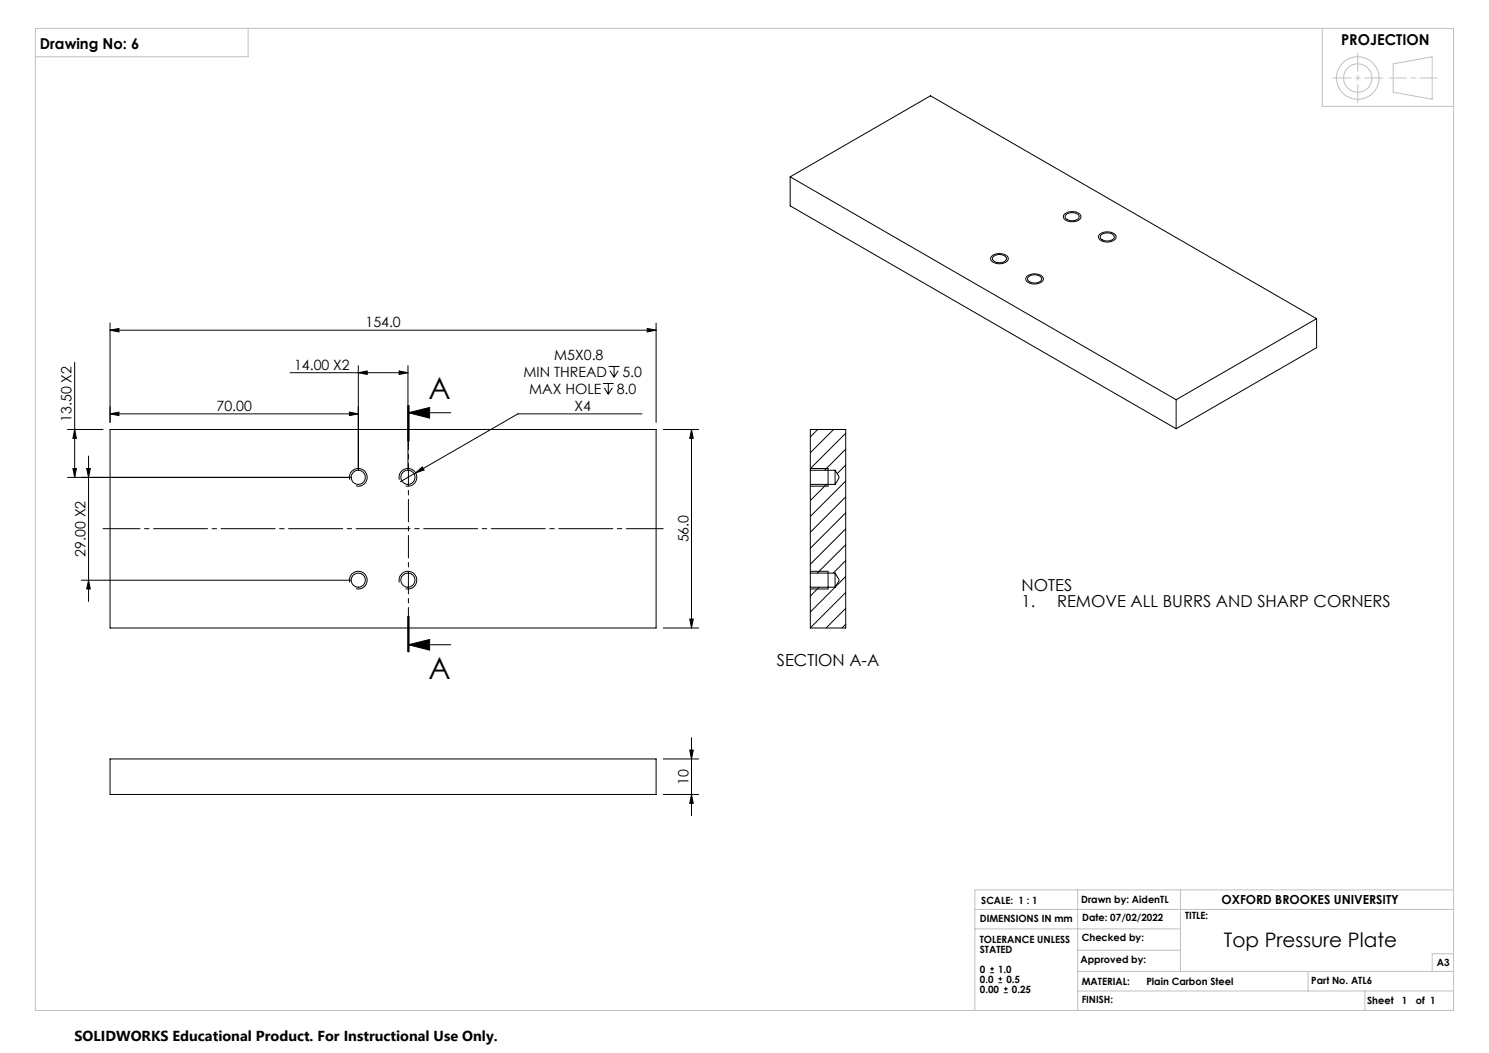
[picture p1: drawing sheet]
<svg xmlns="http://www.w3.org/2000/svg" width="420mm" height="297mm" viewBox="0 0 420 297" stroke-linecap="round" stroke-linejoin="round" font-family="sans-serif">
<g fill="none" stroke="#000" stroke-width=".28">
<path d="M222.9 49.9v8.2l108.9 62.8M222.9 49.9l108.9 62.8M222.9 49.9l39.6-22.9 108.9 62.9M279.8 72.2a3.4 3.4 0 0 1 4.5 .4 1.23 1.23 0 0 1-1.1 1.6 3.2 3.2 0 0 1-3.7-.9l-.1-.3zM280.1 72.5a2.51 2.51 0 0 1 3.8 .4 2.34 2.34 0 0 1-3.9 .3zM289.7 78a3.4 3.4 0 0 1 4.5 .3 1.23 1.23 0 0 1-1.1 1.6 3.2 3.2 0 0 1-3.7-.8l-.1-.4zM290 78.2a2.51 2.51 0 0 1 3.8 .4 2.38 2.38 0 0 1-4 .3zM300.2 60.4a3.5 3.5 0 0 1 4.6 .3 1.55 1.55 0 0 1-1.7 1.8h-.7a2.22 2.22 0 0 1-2.5-1.4zM300.6 60.6a2.73 2.73 0 0 1 3.7 .1 1.03 1.03 0 0 1-1.1 1.5 2.11 2.11 0 0 1-2.8-1.2zM310.2 66.1a3.5 3.5 0 0 1 4.5 .4 1.55 1.55 0 0 1-1.7 1.7l-.7 .1a2.22 2.22 0 0 1-2.5-1.5zM310.5 66.4a2.78 2.78 0 0 1 3.7 .1 1.33 1.33 0 0 1-1.6 1.5h-.6a1.52 1.52 0 0 1-1.7-1.3zM31 93.1l2.5-.5v1z"/>
<path d="M31 91.1v28M31 93.1h154.1M182.6 92.6l2.5 .5-2.5 .5zM185.1 91.1v28M371.4 89.9l-39.6 22.8M371.4 89.9v8.2l-39.6 22.8M21.1 102.2v32.5M31 116.7l2.5-.5v1zM31 116.7h70.1M81.8 105.1h33.3M98.6 116.2l2.5 .5-2.5 .5zM101.1 105.1l2.5-.5v1z"/>
<path d="M101.1 103.1v29.5M112.6 104.6l2.5 .5-2.5 .5zM115 114.4v10M115.1 103.1v29.5M115.2 116.4l6-1.5v3zM115.2 116.4h12M115.2 114.4v10M115.4 114.4v10M170.1 108.2h3M170.5 109.4l1.1 1.8M171.6 108.2v3M171.7 103.4h3"/>
<path d="M172 104.6l1.2 1.8M172.7 109.4l-1.1 1.8M173.2 103.4v3M174.3 104.6l-1.1 1.8M181.1 116.7h-35l-33.2 19.2M331.8 112.7v8.2M19 121.1h10.1M19 134.7h80.1M20.6 132.1h1l-.5 2.6zM21.1 121.1l.5 2.5h-1zM24.4 132.1h1.1l-.5 2.6zM25 128.6v41"/>
<path d="M31 121.1h154.1v56h-154.1zM98.6 135.3a2.51 2.51 0 0 1 2.2-3.2 2.51 2.51 0 0 1 2.8 2.7 2.51 2.51 0 0 1-3.2 2.3M112.6 135.3a2.51 2.51 0 0 1 2.2-3.2 2.51 2.51 0 0 1 2.8 2.7 2.51 2.51 0 0 1-3.2 2.3M117.2 133.4l1.9-1.7 .5 .9zM187.1 121.1h10M195.1 121.1v56M195.1 121.1l.4 2.5h-.9zM228.6 132.6v4M228.6 132.6v-11.5h9.9v56h-9.9v-11.5M228.6 136.6v25M228.6 136.6h6.9M228.6 132.6h6.9"/>
<path d="M228.6 136.6v.1M230.6 121.1l-2 2.1M233.1 136.6l-4.5 4.6M235.1 121.1l-6.5 6.6M235.5 132.6l1.2 1.9-1.2 2.1M235.5 132.6v4M238.5 122.2l-9.9 9.9h5v5h-5M238.5 126.7l-5.9 5.9M238.5 131.2l-2.4 2.4M238.5 135.7l-9.9 10M238.5 140.2l-9.9 9.9M238.5 144.6l-9.9 10.1"/>
<path d="M238.5 149.2l-9.9 9.9M238.5 153.6l-8 8M238.5 158.1l-3.5 3.5M23 163.7h76.1M25 163.7l.5 2.4h-1.1zM98.6 164.3a2.51 2.51 0 0 1 2.2-3.2 2.51 2.51 0 0 1 2.8 2.7 2.51 2.51 0 0 1-3.2 2.2M112.6 164.3a2.51 2.51 0 0 1 2.2-3.2 2.51 2.51 0 0 1 2.8 2.7 2.51 2.51 0 0 1-3.2 2.2M115 173.8v10M115.2 173.8v10M115.4 173.8v10zM187.1 177.1h10M194.6 174.6h.9l-.4 2.5z"/>
<path d="M228.6 161.1h5v5h-5M228.6 161.6v4M228.6 165.6h6.9M228.6 161.6h6.9M231 165.6l-2.4 2.5M235.5 165.6l-6.9 7M235.5 161.6l1.2 1.9-1.2 2.1M235.5 161.6v4M238.5 162.6l-2.9 3M238.5 167.1l-9.9 10M238.5 171.6l-5.5 5.5M238.5 176.1l-1 1"/>
<path d="M115.2 181.9l6-1.5v3zM115.2 181.9h12M31 214.1h154.1v10h-154.1zM187.1 214.1h10M194.6 211.6h.9l-.4 2.5zM195.1 208.1v22M187.1 224.1h10M195.1 224.1l.4 2.5h-.9zM279.3 274.4h1.1M279.3 273.3h1.1M279.8 272.7v1.1M281.6 277.2h1.1"/>
<path d="M281.6 276.1h1.1M282.2 275.5v1.1M283.1 280h1.2M283.1 278.9h1.2M283.7 278.3v1.1"/>
<circle cx="101.1" cy="134.6" r="2"/>
<circle cx="115.1" cy="134.6" r="2.01"/>
<circle cx="101.1" cy="163.6" r="2"/>
<circle cx="115.1" cy="163.6" r="2.01"/>
</g>
<g fill="none" stroke="#c0c0c0" stroke-width=".28">
<path d="M10 8h400v277h-400zM70 8v8h-60M373 8v22h37M393 18l11-2v12l-11-2zM275 256.5h135M304 251v34M333 251v23M410 251h-135v34M275 262h58M304 274h106M304 279.5h106M304 268h29"/>
<path d="M369 274v5.5M385 279.5v5.5M410 269h-6v5"/>
<circle cx="383" cy="22" r="6"/>
<circle cx="383" cy="22" r="4"/>
</g>
<path d="M29.1 149.1h158" fill="none" stroke="#000" stroke-width=".28" stroke-dasharray="15.2 1.3 1.3 1.3" stroke-dashoffset="4.8"/>
<path d="M115.2 114.4v69.4" fill="none" stroke="#000" stroke-width=".28" stroke-dasharray="6.3 1.3 1.3 1.3" stroke-dashoffset="4"/>
<path d="M383 15v14M390 22h-14" fill="none" stroke="#c0c0c0" stroke-width=".28" stroke-dasharray="15.2 1.3 1.3 1.3" stroke-dashoffset="10.1"/>
<path d="M391.8 22h13.6" fill="none" stroke="#c0c0c0" stroke-width=".28" stroke-dasharray="15.2 1.3 1.3 1.3" stroke-dashoffset="10.4"/>
<g fill="#000">
<path d="M117.2 133.4l1.9-1.7 .5 .9z"/>
<path d="M182.6 92.6l2.5 .5-2.5 .5zM31 93.1l2.5-.5v1z"/>
<path d="M112.6 104.6l2.5 .5-2.5 .5zM101.1 105.1l2.5-.5v1zM98.6 116.2l2.5 .5-2.5 .5zM31 116.7l2.5-.5v1z"/>
<path d="M115.2 116.4l6-1.5v3zM115.2 181.9l6-1.5v3z"/>
<path d="M20.6 132.1h1l-.5 2.6zM21.1 121.1l.5 2.5h-1z"/>
<path d="M194.6 174.6h.9l-.4 2.5zM195.1 121.1l.4 2.5h-.9zM25 163.7l.5 2.4h-1.1zM24.4 132.1h1.1l-.5 2.6z"/>
<path d="M194.6 211.6h.9l-.4 2.5zM195.1 224.1l.4 2.5h-.9z"/>
</g>
<g font-size="8.5">
<text x="120.9" y="112.6">A</text>
<text x="120.9" y="191.5">A</text>
</g>
<text font-size="5.6" x="345.2" y="267.2">Top Pressure Plate</text>
<g font-size="4.7">
<text x="288.2" y="166.6">NOTES</text>
<text x="288.2" y="171.1">1.</text>
<text x="298.2" y="171.1">REMOVE ALL BURRS AND SHARP CORNERS</text>
<text x="219.1" y="188">SECTION A-A</text>
</g>
<g font-size="4.2">
<text x="11.3" y="13.8">Drawing No: 6</text>
<text x="378.3" y="12.6">PROJECTION</text>
</g>
<text font-size="4.1" x="21" y="293.7">SOLIDWORKS Educational Product. For Instructional Use Only.</text>
<g font-size="4">
<text x="103.1" y="92.2">154.0</text>
<text x="156.3" y="101.5">M5X0.8</text>
<text x="82.9" y="104.2">14.00 X2</text>
<text x="147.7" y="106.2">MIN THREAD</text>
<text x="175.6" y="106.2">5.0</text>
<text x="149.3" y="111">MAX HOLE</text>
<text x="174" y="111">8.0</text>
<text x="20.2" y="119" transform="rotate(-90 20.2 119)">13.50 X2</text>
<text x="61.1" y="115.8">70.00</text>
<text x="162.1" y="115.8">X4</text>
<text x="194.2" y="153" transform="rotate(-90 194.2 153)">56.0</text>
<text x="24.1" y="157" transform="rotate(-90 24.1 157)">29.00 X2</text>
<text x="194.2" y="221.3" transform="rotate(-90 194.2 221.3)">10</text>
</g>
<text font-size="3.5" x="344.5" y="255.1">OXFORD BROOKES UNIVERSITY</text>
<g font-size="2.8">
<text x="276.8" y="254.9">SCALE: 1 : 1</text>
<text x="305" y="254.7">Drawn by: AidenTL</text>
<text x="276.4" y="259.9">DIMENSIONS IN mm</text>
<text x="305.3" y="259.8">Date: 07/02/2022</text>
<text x="334.3" y="259.3">TITLE:</text>
<text x="276.4" y="265.9">TOLERANCE UNLESS</text>
<text x="276.4" y="268.7">STATED</text>
<text x="305.1" y="265.5">Checked by:</text>
<text x="276.4" y="274.3">0</text>
<text x="281.6" y="274.3">1.0</text>
<text x="304.8" y="271.7">Approved by:</text>
<text x="405.3" y="272.6">A3</text>
<text x="276.4" y="280">0.00</text>
<text x="276.4" y="277.1">0.0</text>
<text x="283.9" y="277.1">0.5</text>
<text x="285.4" y="280">0.25</text>
<text x="305.1" y="277.8">MATERIAL:</text>
<text x="323.4" y="277.8">Plain Carbon Steel</text>
<text x="369.9" y="277.5">Part No. ATL6</text>
<text x="305.1" y="282.9">FINISH:</text>
<text x="385.6" y="283.2">Sheet</text>
<text x="395.5" y="283.2">1</text>
<text x="399.3" y="283.2">of 1</text>
</g>
</svg>
